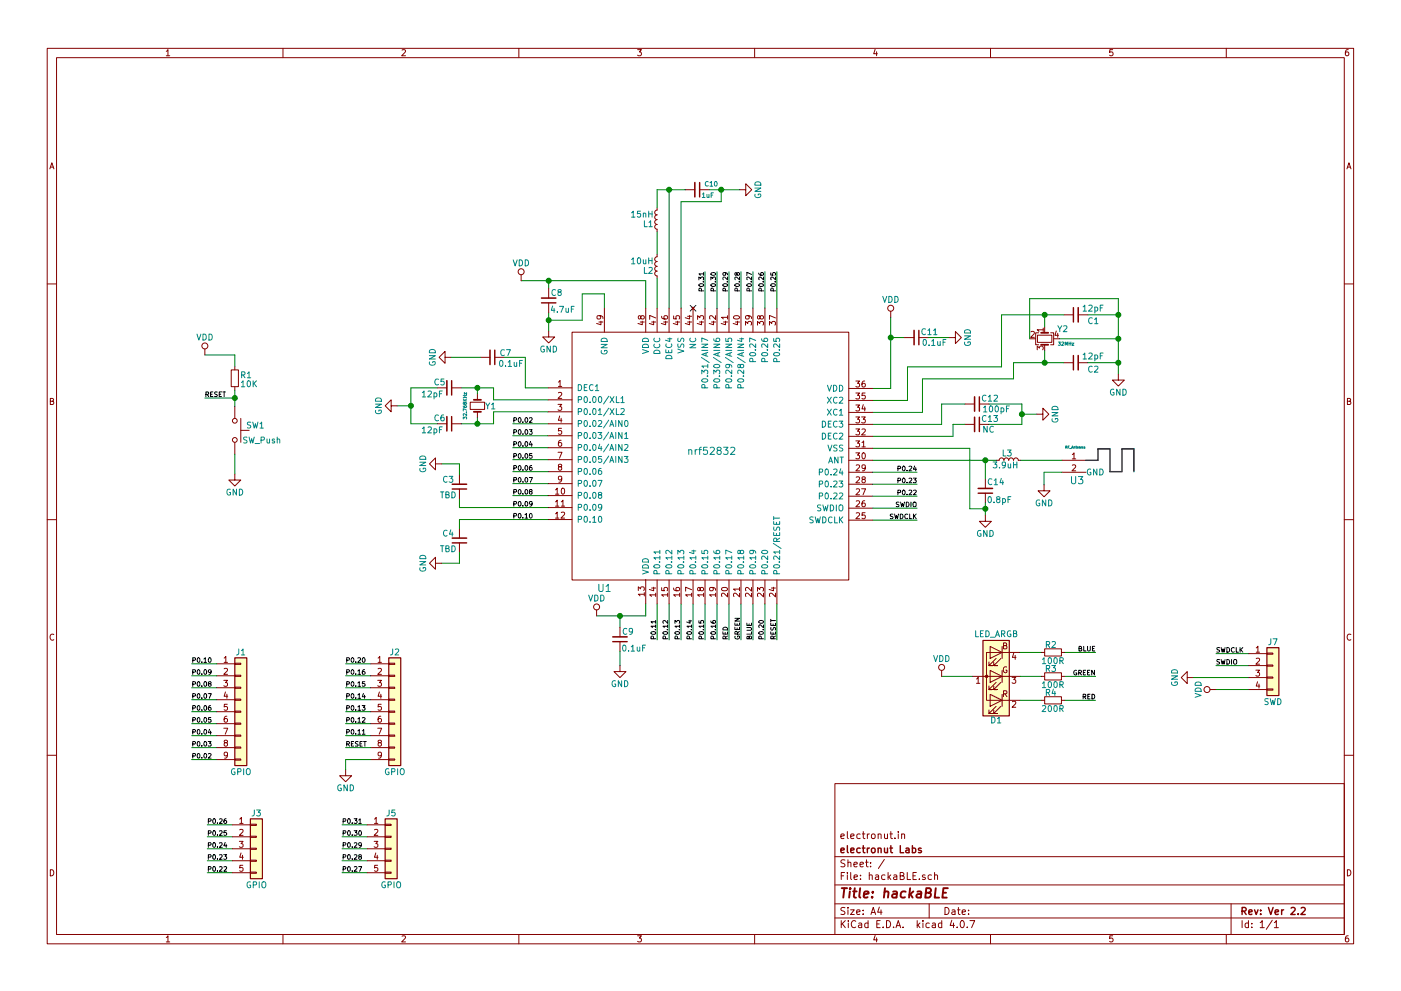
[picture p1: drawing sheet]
EESchema Schematic File Version 2
LIBS:hackaBLE-rescue
LIBS:power
LIBS:device
LIBS:transistors
LIBS:conn
LIBS:linear
LIBS:regul
LIBS:74xx
LIBS:cmos4000
LIBS:adc-dac
LIBS:memory
LIBS:xilinx
LIBS:microcontrollers
LIBS:dsp
LIBS:microchip
LIBS:analog_switches
LIBS:motorola
LIBS:texas
LIBS:intel
LIBS:audio
LIBS:interface
LIBS:digital-audio
LIBS:philips
LIBS:display
LIBS:cypress
LIBS:siliconi
LIBS:opto
LIBS:atmel
LIBS:contrib
LIBS:valves
LIBS:hackaBLE
LIBS:hackaBLE-cache
EELAYER 25 0
EELAYER END
$Descr A4 11693 8268
encoding utf-8
Sheet 1 1
Title "hackaBLE"
Date ""
Rev "Ver 2.2"
Comp "electronut Labs"
Comment1 "electronut.in"
Comment2 ""
Comment3 ""
Comment4 ""
$EndDescr
$Comp
L LED_ARGB D1
U 1 1
P 8315 5640
F 0 "D1" H 8315 6010 50  0000 C CNN
F 1 "LED_ARGB" H 8315 5290 50  0000 C CNN
F 2 "hackaBLE:RGB_LED" H 8315 5590 50  0001 C CNN
F 3 "" H 8315 5590 50  0001 C CNN
	1    8315 5640
	-1   0    0    1   
$EndComp
$Comp
L RF_Antenna U3
U 1 1
P 8865 3880
F 0 "U3" H 8990 3760 60  0000 C CNN
F 1 "RF_Antenna" H 8975 4035 20  0000 C CNN
F 2 "hackaBLE:Antenna-2.45GHZ_mirror" H 8865 3880 60  0001 C CNN
F 3 "" H 8865 3880 60  0000 C CNN
	1    8865 3880
	1    0    0    -1  
$EndComp
$Comp
L SW_Push SW1
U 1 1
P 1960 3585
F 0 "SW1" V 1915 3680 50  0000 L CNN
F 1 "SW_Push" V 2040 3810 50  0000 C CNN
F 2 "hackaBLE:PTS810_Switch" H 1960 3785 50  0001 C CNN
F 3 "" H 1960 3785 50  0001 C CNN
	1    1960 3585
	0    1    1    0   
$EndComp
$Comp
L C_Small C7
U 1 1
P 4110 2975
F 0 "C7" V 4070 3035 50  0000 L CNN
F 1 "0.1uF" V 4160 3025 50  0000 L CNN
F 2 "Capacitors_SMD:C_0402" H 4110 2975 50  0001 C CNN
F 3 "" H 4110 2975 50  0001 C CNN
	1    4110 2975
	0    1    1    0   
$EndComp
$Comp
L L_Small L2
U 1 1
P 5485 2215
F 0 "L2" H 5515 2255 50  0000 L CNN
F 1 "10uH" H 5515 2175 50  0000 L CNN
F 2 "Inductors_NEOSID:Neosid_Inductor_SM0603CG" H 5485 2215 50  0001 C CNN
F 3 "" H 5485 2215 50  0001 C CNN
	1    5485 2215
	-1   0    0    1   
$EndComp
$Comp
L GND #PWR01
U 1 1
P 3765 2975
F 0 "#PWR01" H 3765 2725 50  0001 C CNN
F 1 "GND" H 3765 2825 50  0000 C CNN
F 2 "" H 3765 2975 50  0001 C CNN
F 3 "" H 3765 2975 50  0001 C CNN
	1    3765 2975
	0    1    1    0   
$EndComp
Wire Wire Line
	4575 3230 4385 3230
Wire Wire Line
	4385 3230 4385 2975
Wire Wire Line
	4385 2975 4210 2975
Wire Wire Line
	4010 2975 3765 2975
Wire Wire Line
	4575 3330 4120 3330
Wire Wire Line
	4120 3330 4120 3230
Wire Wire Line
	4120 3230 3850 3230
$Comp
L Crystal_Small Y1
U 1 1
P 3985 3380
F 0 "Y1" V 3985 3490 50  0000 C CNN
F 1 "32.768KHz" H 3985 3280 28  0000 C CNN
F 2 "hackaBLE:ABS07_crystal" H 3985 3380 50  0001 C CNN
F 3 "" H 3985 3380 50  0001 C CNN
	1    3985 3380
	0    1    1    0   
$EndComp
Wire Wire Line
	3985 3230 3985 3280
Wire Wire Line
	4575 3430 4120 3430
Wire Wire Line
	4120 3430 4120 3530
Wire Wire Line
	4120 3530 3850 3530
Wire Wire Line
	3985 3530 3985 3480
$Comp
L C_Small C5
U 1 1
P 3750 3230
F 0 "C5" V 3700 3100 50  0000 L CNN
F 1 "12pF" V 3800 2995 50  0000 L CNN
F 2 "Capacitors_SMD:C_0402" H 3750 3230 50  0001 C CNN
F 3 "" H 3750 3230 50  0001 C CNN
	1    3750 3230
	0    1    1    0   
$EndComp
$Comp
L C_Small C6
U 1 1
P 3750 3530
F 0 "C6" V 3700 3400 50  0000 L CNN
F 1 "12pF" V 3800 3295 50  0000 L CNN
F 2 "Capacitors_SMD:C_0402" H 3750 3530 50  0001 C CNN
F 3 "" H 3750 3530 50  0001 C CNN
	1    3750 3530
	0    1    1    0   
$EndComp
Connection ~ 3985 3530
Connection ~ 3985 3230
Wire Wire Line
	3650 3230 3430 3230
Wire Wire Line
	3430 3230 3430 3530
Wire Wire Line
	3430 3530 3650 3530
Wire Wire Line
	3430 3380 3315 3380
Connection ~ 3430 3380
$Comp
L GND #PWR02
U 1 1
P 3315 3380
F 0 "#PWR02" H 3315 3130 50  0001 C CNN
F 1 "GND" H 3315 3230 50  0000 C CNN
F 2 "" H 3315 3380 50  0001 C CNN
F 3 "" H 3315 3380 50  0001 C CNN
	1    3315 3380
	0    1    1    0   
$EndComp
$Comp
L C_Small C10
U 1 1
P 5820 1575
F 0 "C10" V 5770 1635 39  0000 L CNN
F 1 "1uF" V 5865 1610 39  0000 L CNN
F 2 "Capacitors_SMD:C_0603" H 5820 1575 50  0001 C CNN
F 3 "" H 5820 1575 50  0001 C CNN
	1    5820 1575
	0    1    1    0   
$EndComp
$Comp
L GND #PWR03
U 1 1
P 4580 2755
F 0 "#PWR03" H 4580 2505 50  0001 C CNN
F 1 "GND" H 4580 2605 50  0000 C CNN
F 2 "" H 4580 2755 50  0001 C CNN
F 3 "" H 4580 2755 50  0001 C CNN
	1    4580 2755
	1    0    0    -1  
$EndComp
Wire Wire Line
	5390 2335 5390 2565
Wire Wire Line
	4350 2335 5390 2335
Wire Wire Line
	4580 2335 4580 2400
Connection ~ 4580 2335
Wire Wire Line
	4580 2600 4580 2755
Wire Wire Line
	5485 2315 5485 2565
$Comp
L L_Small L1
U 1 1
P 5485 1825
F 0 "L1" H 5515 1865 50  0000 L CNN
F 1 "15nH" H 5515 1785 50  0000 L CNN
F 2 "Capacitors_SMD:C_0402" H 5485 1825 50  0001 C CNN
F 3 "" H 5485 1825 50  0001 C CNN
	1    5485 1825
	-1   0    0    1   
$EndComp
Wire Wire Line
	5485 1925 5485 2115
Wire Wire Line
	5585 1575 5585 2565
Wire Wire Line
	5485 1575 5720 1575
Wire Wire Line
	5485 1575 5485 1725
Connection ~ 5585 1575
Wire Wire Line
	5920 1575 6175 1575
Wire Wire Line
	6020 1575 6020 1675
Wire Wire Line
	6020 1675 5685 1675
Wire Wire Line
	5685 1675 5685 2565
Connection ~ 6020 1575
$Comp
L C_Small C8
U 1 1
P 4580 2500
F 0 "C8" H 4465 2440 50  0000 L CNN
F 1 "4.7uF" H 4360 2580 50  0000 L CNN
F 2 "Capacitors_SMD:C_0603" H 4580 2500 50  0001 C CNN
F 3 "" H 4580 2500 50  0001 C CNN
	1    4580 2500
	-1   0    0    1   
$EndComp
$Comp
L GND #PWR04
U 1 1
P 6175 1575
F 0 "#PWR04" H 6175 1325 50  0001 C CNN
F 1 "GND" H 6175 1425 50  0000 C CNN
F 2 "" H 6175 1575 50  0001 C CNN
F 3 "" H 6175 1575 50  0001 C CNN
	1    6175 1575
	0    -1   -1   0   
$EndComp
Wire Wire Line
	7435 3235 7285 3235
Wire Wire Line
	7435 2640 7435 3235
Wire Wire Line
	7435 2810 7550 2810
Connection ~ 7435 2810
$Comp
L C_Small C11
U 1 1
P 7650 2810
F 0 "C11" V 7600 2845 50  0000 L CNN
F 1 "0.1uF" V 7690 2855 50  0000 L CNN
F 2 "Capacitors_SMD:C_0402" H 7650 2810 50  0001 C CNN
F 3 "" H 7650 2810 50  0001 C CNN
	1    7650 2810
	0    1    1    0   
$EndComp
Wire Wire Line
	7750 2810 7925 2810
$Comp
L GND #PWR05
U 1 1
P 7925 2810
F 0 "#PWR05" H 7925 2560 50  0001 C CNN
F 1 "GND" H 7925 2660 50  0000 C CNN
F 2 "" H 7925 2810 50  0001 C CNN
F 3 "" H 7925 2810 50  0001 C CNN
	1    7925 2810
	0    -1   -1   0   
$EndComp
Wire Wire Line
	7285 3835 8320 3835
$Comp
L L_Small L3
U 1 1
P 8420 3835
F 0 "L3" V 8475 3805 50  0000 L CNN
F 1 "3.9uH" V 8375 3755 50  0000 L CNN
F 2 "hackaBLE:SMD_0402" H 8420 3835 50  0001 C CNN
F 3 "" H 8420 3835 50  0001 C CNN
	1    8420 3835
	0    -1   -1   0   
$EndComp
$Comp
L C_Small C14
U 1 1
P 8225 4090
F 0 "C14" H 8065 4020 50  0000 L CNN
F 1 "0.8pF" H 8005 4170 50  0000 L CNN
F 2 "hackaBLE:SMD_0402" H 8225 4090 50  0001 C CNN
F 3 "" H 8225 4090 50  0001 C CNN
	1    8225 4090
	-1   0    0    1   
$EndComp
Wire Wire Line
	8225 3990 8225 3835
Connection ~ 8225 3835
Wire Wire Line
	8225 4190 8225 4295
$Comp
L GND #PWR06
U 1 1
P 8225 4295
F 0 "#PWR06" H 8225 4045 50  0001 C CNN
F 1 "GND" H 8225 4145 50  0000 C CNN
F 2 "" H 8225 4295 50  0001 C CNN
F 3 "" H 8225 4295 50  0001 C CNN
	1    8225 4295
	1    0    0    -1  
$EndComp
Wire Wire Line
	7285 3735 8095 3735
Wire Wire Line
	8095 3735 8095 4240
Wire Wire Line
	8095 4240 8225 4240
Connection ~ 8225 4240
Wire Wire Line
	8865 3835 8520 3835
Wire Wire Line
	8865 3935 8715 3935
Wire Wire Line
	8715 3935 8715 4040
$Comp
L GND #PWR07
U 1 1
P 8715 4040
F 0 "#PWR07" H 8715 3790 50  0001 C CNN
F 1 "GND" H 8715 3890 50  0000 C CNN
F 2 "" H 8715 4040 50  0001 C CNN
F 3 "" H 8715 4040 50  0001 C CNN
	1    8715 4040
	1    0    0    -1  
$EndComp
Wire Bus Line
	9065 3835 9165 3835
Wire Bus Line
	9165 3835 9165 3740
Wire Bus Line
	9165 3740 9265 3740
Wire Bus Line
	9265 3740 9265 3930
Wire Bus Line
	9265 3930 9365 3930
Wire Bus Line
	9365 3930 9365 3740
Wire Bus Line
	9365 3740 9465 3740
Wire Bus Line
	9465 3740 9465 3930
$Comp
L C_Small C2
U 1 1
P 8980 3020
F 0 "C2" V 8920 2825 50  0000 L CNN
F 1 "12pF" V 9030 2785 50  0000 L CNN
F 2 "Capacitors_SMD:C_0402" H 8980 3020 50  0001 C CNN
F 3 "" H 8980 3020 50  0001 C CNN
	1    8980 3020
	0    -1   -1   0   
$EndComp
$Comp
L C_Small C1
U 1 1
P 8980 2620
F 0 "C1" V 8925 2425 50  0000 L CNN
F 1 "12pF" V 9030 2385 50  0000 L CNN
F 2 "Capacitors_SMD:C_0402" H 8980 2620 50  0001 C CNN
F 3 "" H 8980 2620 50  0001 C CNN
	1    8980 2620
	0    -1   -1   0   
$EndComp
$Comp
L C_Small C12
U 1 1
P 8155 3365
F 0 "C12" V 8105 3400 50  0000 L CNN
F 1 "100pF" V 8195 3410 50  0000 L CNN
F 2 "Capacitors_SMD:C_0402" H 8155 3365 50  0001 C CNN
F 3 "" H 8155 3365 50  0001 C CNN
	1    8155 3365
	0    1    1    0   
$EndComp
$Comp
L C_Small C13
U 1 1
P 8155 3535
F 0 "C13" V 8105 3570 50  0000 L CNN
F 1 "NC" V 8195 3580 50  0000 L CNN
F 2 "Capacitors_SMD:C_0402" H 8155 3535 50  0001 C CNN
F 3 "" H 8155 3535 50  0001 C CNN
	1    8155 3535
	0    1    1    0   
$EndComp
Wire Wire Line
	7955 3535 7955 3635
Wire Wire Line
	7955 3635 7285 3635
Wire Wire Line
	7860 3365 7860 3535
Wire Wire Line
	7860 3535 7285 3535
Wire Wire Line
	7285 3335 7575 3335
Wire Wire Line
	7575 3335 7575 3055
Wire Wire Line
	7285 3435 7700 3435
Wire Wire Line
	7700 3435 7700 3155
Wire Wire Line
	8055 3535 7955 3535
Wire Wire Line
	8055 3365 7860 3365
Wire Wire Line
	8255 3365 8530 3365
Wire Wire Line
	8530 3365 8530 3535
Wire Wire Line
	8530 3535 8255 3535
Wire Wire Line
	8530 3450 8655 3450
Connection ~ 8530 3450
$Comp
L GND #PWR08
U 1 1
P 8655 3450
F 0 "#PWR08" H 8655 3200 50  0001 C CNN
F 1 "GND" H 8655 3300 50  0000 C CNN
F 2 "" H 8655 3450 50  0001 C CNN
F 3 "" H 8655 3450 50  0001 C CNN
	1    8655 3450
	0    -1   -1   0   
$EndComp
$Comp
L Crystal_GND24_Small Y2
U 1 1
P 8720 2820
F 0 "Y2" V 8635 2925 50  0000 L CNN
F 1 "32MHz" V 8760 2930 28  0000 L CNN
F 2 "hackaBLE:32MHz_crystal" H 8720 2820 50  0001 C CNN
F 3 "" H 8720 2820 50  0001 C CNN
	1    8720 2820
	0    1    1    0   
$EndComp
Wire Wire Line
	8720 2920 8720 3020
Wire Wire Line
	8460 3020 8880 3020
Wire Wire Line
	8720 2620 8720 2720
Wire Wire Line
	8360 2620 8880 2620
Wire Wire Line
	9080 2620 9335 2620
Wire Wire Line
	9335 2485 9335 3115
Wire Wire Line
	9335 3020 9080 3020
Wire Wire Line
	8845 2820 9335 2820
Connection ~ 9335 2820
Wire Wire Line
	8595 2820 8595 2485
Wire Wire Line
	8595 2485 9335 2485
Connection ~ 9335 2620
Wire Wire Line
	8360 2620 8360 3055
Wire Wire Line
	8360 3055 7575 3055
Connection ~ 8720 2620
Wire Wire Line
	7700 3155 8460 3155
Wire Wire Line
	8460 3155 8460 3020
Connection ~ 8720 3020
Connection ~ 9335 3020
$Comp
L GND #PWR09
U 1 1
P 9335 3115
F 0 "#PWR09" H 9335 2865 50  0001 C CNN
F 1 "GND" H 9335 2965 50  0000 C CNN
F 2 "" H 9335 3115 50  0001 C CNN
F 3 "" H 9335 3115 50  0001 C CNN
	1    9335 3115
	1    0    0    -1  
$EndComp
Wire Wire Line
	7285 4335 7655 4335
Wire Wire Line
	5390 5135 5390 5030
Wire Wire Line
	4980 5135 5390 5135
Wire Wire Line
	5175 5135 5175 5230
Connection ~ 5175 5135
$Comp
L C_Small C9
U 1 1
P 5175 5330
F 0 "C9" H 5060 5270 50  0000 L CNN
F 1 "0.1uF" H 4955 5410 50  0000 L CNN
F 2 "Capacitors_SMD:C_0402" H 5175 5330 50  0001 C CNN
F 3 "" H 5175 5330 50  0001 C CNN
	1    5175 5330
	-1   0    0    1   
$EndComp
Wire Wire Line
	6285 5335 6285 5035
Wire Wire Line
	4280 3530 4575 3530
$Comp
L R_Small R2
U 1 1
P 8790 5440
F 0 "R2" V 8850 5410 50  0000 L CNN
F 1 "100R" V 8715 5345 50  0000 L CNN
F 2 "Resistors_SMD:R_0603" H 8790 5440 50  0001 C CNN
F 3 "" H 8790 5440 50  0001 C CNN
	1    8790 5440
	0    -1   -1   0   
$EndComp
Wire Wire Line
	8515 5440 8690 5440
$Comp
L R_Small R3
U 1 1
P 8790 5640
F 0 "R3" V 8850 5610 50  0000 L CNN
F 1 "100R" V 8715 5545 50  0000 L CNN
F 2 "Resistors_SMD:R_0603" H 8790 5640 50  0001 C CNN
F 3 "" H 8790 5640 50  0001 C CNN
	1    8790 5640
	0    -1   -1   0   
$EndComp
Wire Wire Line
	8515 5640 8690 5640
$Comp
L R_Small R4
U 1 1
P 8790 5840
F 0 "R4" V 8850 5810 50  0000 L CNN
F 1 "200R" V 8715 5745 50  0000 L CNN
F 2 "Resistors_SMD:R_0603" H 8790 5840 50  0001 C CNN
F 3 "" H 8790 5840 50  0001 C CNN
	1    8790 5840
	0    -1   -1   0   
$EndComp
Wire Wire Line
	8515 5840 8690 5840
Wire Wire Line
	8890 5440 9145 5440
Wire Wire Line
	8890 5640 9145 5640
Wire Wire Line
	8890 5840 9145 5840
Wire Wire Line
	7860 5640 8115 5640
$Comp
L R_Small R1
U 1 1
P 1960 3150
F 0 "R1" H 2005 3180 50  0000 L CNN
F 1 "10K" H 2005 3105 50  0000 L CNN
F 2 "Resistors_SMD:R_0603" H 1960 3150 50  0001 C CNN
F 3 "" H 1960 3150 50  0001 C CNN
	1    1960 3150
	1    0    0    -1  
$EndComp
Wire Wire Line
	1960 3050 1960 2955
Wire Wire Line
	1960 2955 1710 2955
Wire Wire Line
	1960 3250 1960 3385
Wire Wire Line
	1960 3315 1710 3315
Connection ~ 1960 3315
Wire Wire Line
	1960 3785 1960 3950
Wire Wire Line
	5175 5430 5175 5550
$Comp
L GND #PWR010
U 1 1
P 5175 5550
F 0 "#PWR010" H 5175 5300 50  0001 C CNN
F 1 "GND" H 5175 5400 50  0000 C CNN
F 2 "" H 5175 5550 50  0001 C CNN
F 3 "" H 5175 5550 50  0001 C CNN
	1    5175 5550
	1    0    0    -1  
$EndComp
$Comp
L GND #PWR011
U 1 1
P 1960 3950
F 0 "#PWR011" H 1960 3700 50  0001 C CNN
F 1 "GND" H 1960 3800 50  0000 C CNN
F 2 "" H 1960 3950 50  0001 C CNN
F 3 "" H 1960 3950 50  0001 C CNN
	1    1960 3950
	1    0    0    -1  
$EndComp
Wire Wire Line
	10425 5450 10150 5450
Wire Wire Line
	10425 5550 10150 5550
Wire Wire Line
	10425 5750 10150 5750
$Comp
L GND #PWR012
U 1 1
P 9960 5650
F 0 "#PWR012" H 9960 5400 50  0001 C CNN
F 1 "GND" H 9960 5500 50  0000 C CNN
F 2 "" H 9960 5650 50  0001 C CNN
F 3 "" H 9960 5650 50  0001 C CNN
	1    9960 5650
	0    1    1    0   
$EndComp
Wire Wire Line
	1940 6880 1730 6880
Wire Wire Line
	1940 6980 1730 6980
Wire Wire Line
	1940 7080 1730 7080
Wire Wire Line
	1940 7180 1730 7180
Wire Wire Line
	1940 7280 1730 7280
Wire Wire Line
	2855 6880 3065 6880
Wire Wire Line
	2855 6980 3065 6980
Wire Wire Line
	2855 7080 3065 7080
Wire Wire Line
	2855 7180 3065 7180
Wire Wire Line
	2855 7280 3065 7280
$Comp
L C_Small C4
U 1 1
P 3835 4505
F 0 "C4" H 3880 4450 50  0000 L CNN
F 1 "TBD" H 3860 4580 50  0000 L CNN
F 2 "Capacitors_SMD:C_0603" H 3835 4505 50  0001 C CNN
F 3 "" H 3835 4505 50  0001 C CNN
	1    3835 4505
	-1   0    0    1   
$EndComp
Wire Wire Line
	3835 4155 3835 4230
Wire Wire Line
	3835 4330 3835 4405
$Comp
L C_Small C3
U 1 1
P 3835 4055
F 0 "C3" H 3880 4000 50  0000 L CNN
F 1 "TBD" H 3860 4130 50  0000 L CNN
F 2 "Capacitors_SMD:C_0603" H 3835 4055 50  0001 C CNN
F 3 "" H 3835 4055 50  0001 C CNN
	1    3835 4055
	-1   0    0    1   
$EndComp
Wire Wire Line
	3835 3955 3835 3865
Wire Wire Line
	3835 3865 3685 3865
Wire Wire Line
	3835 4695 3835 4605
Wire Wire Line
	3835 4695 3685 4695
$Comp
L GND #PWR013
U 1 1
P 3685 3865
F 0 "#PWR013" H 3685 3615 50  0001 C CNN
F 1 "GND" H 3685 3715 50  0000 C CNN
F 2 "" H 3685 3865 50  0001 C CNN
F 3 "" H 3685 3865 50  0001 C CNN
	1    3685 3865
	0    1    1    0   
$EndComp
$Comp
L GND #PWR014
U 1 1
P 3685 4695
F 0 "#PWR014" H 3685 4445 50  0001 C CNN
F 1 "GND" H 3685 4545 50  0000 C CNN
F 2 "" H 3685 4695 50  0001 C CNN
F 3 "" H 3685 4695 50  0001 C CNN
	1    3685 4695
	0    1    1    0   
$EndComp
Wire Wire Line
	1810 5735 1600 5735
Wire Wire Line
	1810 5835 1600 5835
Wire Wire Line
	1810 5935 1600 5935
Wire Wire Line
	1810 6035 1600 6035
Wire Wire Line
	1810 6135 1600 6135
Wire Wire Line
	1810 6235 1600 6235
Wire Wire Line
	1810 6335 1600 6335
Wire Wire Line
	3095 5535 2885 5535
Wire Wire Line
	3095 5635 2885 5635
Wire Wire Line
	3095 5735 2885 5735
Wire Wire Line
	3095 5835 2885 5835
Wire Wire Line
	3095 5935 2885 5935
Wire Wire Line
	3095 6035 2885 6035
Wire Wire Line
	3095 6135 2885 6135
Wire Wire Line
	4580 2665 4860 2665
Wire Wire Line
	4860 2665 4860 2445
Wire Wire Line
	4860 2445 5045 2445
Wire Wire Line
	5045 2445 5045 2565
Connection ~ 4580 2665
$Comp
L Conn_01x09 J1
U 1 1
P 2010 5935
F 0 "J1" H 2010 6435 50  0000 C CNN
F 1 "GPIO" H 2010 5435 50  0000 C CNN
F 2 "hackaBLE:PinHeaderStraight1x09_Pitch2.54mm" H 2010 5935 50  0001 C CNN
F 3 "" H 2010 5935 50  0001 C CNN
	1    2010 5935
	1    0    0    -1  
$EndComp
$Comp
L Conn_01x09 J2
U 1 1
P 3295 5935
F 0 "J2" H 3295 6435 50  0000 C CNN
F 1 "GPIO" H 3295 5435 50  0000 C CNN
F 2 "hackaBLE:PinHeaderStraight1x09_Pitch2.54mm" H 3295 5935 50  0001 C CNN
F 3 "" H 3295 5935 50  0001 C CNN
	1    3295 5935
	1    0    0    -1  
$EndComp
Wire Wire Line
	3095 6235 2885 6235
Text Label 1710 3315 0    39   ~ 0
RESET
$Comp
L VDD #PWR015
U 1 1
P 1710 2955
F 0 "#PWR015" H 1710 2805 50  0001 C CNN
F 1 "VDD" H 1710 3105 50  0000 C CNN
F 2 "" H 1710 2955 50  0001 C CNN
F 3 "" H 1710 2955 50  0001 C CNN
	1    1710 2955
	1    0    0    -1  
$EndComp
$Comp
L VDD #PWR016
U 1 1
P 7860 5640
F 0 "#PWR016" H 7860 5490 50  0001 C CNN
F 1 "VDD" H 7860 5790 50  0000 C CNN
F 2 "" H 7860 5640 50  0001 C CNN
F 3 "" H 7860 5640 50  0001 C CNN
	1    7860 5640
	1    0    0    -1  
$EndComp
$Comp
L VDD #PWR017
U 1 1
P 10150 5750
F 0 "#PWR017" H 10150 5600 50  0001 C CNN
F 1 "VDD" H 10150 5900 50  0000 C CNN
F 2 "" H 10150 5750 50  0001 C CNN
F 3 "" H 10150 5750 50  0001 C CNN
	1    10150 5750
	0    -1   -1   0   
$EndComp
$Comp
L VDD #PWR018
U 1 1
P 4980 5135
F 0 "#PWR018" H 4980 4985 50  0001 C CNN
F 1 "VDD" H 4980 5285 50  0000 C CNN
F 2 "" H 4980 5135 50  0001 C CNN
F 3 "" H 4980 5135 50  0001 C CNN
	1    4980 5135
	1    0    0    -1  
$EndComp
$Comp
L VDD #PWR019
U 1 1
P 4350 2335
F 0 "#PWR019" H 4350 2185 50  0001 C CNN
F 1 "VDD" H 4350 2485 50  0000 C CNN
F 2 "" H 4350 2335 50  0001 C CNN
F 3 "" H 4350 2335 50  0001 C CNN
	1    4350 2335
	1    0    0    -1  
$EndComp
$Comp
L VDD #PWR020
U 1 1
P 7435 2640
F 0 "#PWR020" H 7435 2490 50  0001 C CNN
F 1 "VDD" H 7435 2790 50  0000 C CNN
F 2 "" H 7435 2640 50  0001 C CNN
F 3 "" H 7435 2640 50  0001 C CNN
	1    7435 2640
	1    0    0    -1  
$EndComp
$Comp
L nrf52832-RESCUE-hackaBLE U1
U 1 1
P 5680 4230
F 0 "U1" H 5045 3560 60  0000 C CNN
F 1 "nrf52832" H 5940 4705 60  0000 C CNN
F 2 "hackaBLE:nRF52832" H 5290 4165 60  0001 C CNN
F 3 "" H 5290 4165 60  0000 C CNN
	1    5680 4230
	1    0    0    -1  
$EndComp
Text Label 2885 6235 0    39   ~ 0
RESET
Text Label 6485 5335 1    39   ~ 0
RESET
Text Label 6385 5335 1    39   ~ 0
P0.20
Text Label 6285 5335 1    39   ~ 0
BLUE
Text Label 6185 5335 1    39   ~ 0
GREEN
Text Label 6085 5335 1    39   ~ 0
RED
Text Label 5985 5335 1    39   ~ 0
P0.16
Text Label 5885 5335 1    39   ~ 0
P0.15
Text Label 5785 5335 1    39   ~ 0
P0.14
Text Label 5685 5335 1    39   ~ 0
P0.13
Text Label 5585 5335 1    39   ~ 0
P0.12
Text Label 5485 5335 1    39   ~ 0
P0.11
Wire Wire Line
	6385 5335 6385 5035
Wire Wire Line
	6485 5335 6485 5035
Wire Wire Line
	5985 5335 5985 5035
Wire Wire Line
	6085 5335 6085 5035
Wire Wire Line
	6185 5335 6185 5035
Wire Wire Line
	5685 5335 5685 5035
Wire Wire Line
	5785 5335 5785 5035
Wire Wire Line
	5885 5335 5885 5035
Wire Wire Line
	5485 5335 5485 5035
Wire Wire Line
	5585 5335 5585 5035
Text Label 4280 4330 0    39   ~ 0
P0.10
Text Label 4280 4230 0    39   ~ 0
P0.09
Text Label 4280 4130 0    39   ~ 0
P0.08
Text Label 4280 4030 0    39   ~ 0
P0.07
Text Label 4280 3930 0    39   ~ 0
P0.06
Text Label 4280 3830 0    39   ~ 0
P0.05
Text Label 4280 3730 0    39   ~ 0
P0.04
Text Label 4280 3630 0    39   ~ 0
P0.03
Text Label 4280 3530 0    39   ~ 0
P0.02
Wire Wire Line
	4280 3630 4575 3630
Wire Wire Line
	4280 3730 4575 3730
Wire Wire Line
	4280 3830 4575 3830
Wire Wire Line
	4280 3930 4575 3930
Wire Wire Line
	4280 4030 4575 4030
Wire Wire Line
	4280 4130 4575 4130
Wire Wire Line
	3835 4230 4575 4230
Wire Wire Line
	3835 4330 4575 4330
Text Label 7655 4335 2    39   ~ 0
SWDCLK
Text Label 7655 4235 2    39   ~ 0
SWDIO
Text Label 7655 4135 2    39   ~ 0
P0.22
Text Label 7655 4035 2    39   ~ 0
P0.23
Text Label 7655 3935 2    39   ~ 0
P0.24
Wire Wire Line
	7285 4235 7655 4235
Wire Wire Line
	7285 4135 7655 4135
Wire Wire Line
	7285 4035 7655 4035
Wire Wire Line
	7285 3935 7655 3935
Text Label 10150 5450 0    39   ~ 0
SWDCLK
Text Label 10150 5550 0    39   ~ 0
SWDIO
Wire Wire Line
	10425 5650 9960 5650
Text Label 6485 2260 3    39   ~ 0
P0.25
Text Label 6385 2260 3    39   ~ 0
P0.26
Text Label 6285 2260 3    39   ~ 0
P0.27
Text Label 6185 2260 3    39   ~ 0
P0.28
Text Label 6085 2260 3    39   ~ 0
P0.29
Text Label 5985 2260 3    39   ~ 0
P0.30
Text Label 5885 2260 3    39   ~ 0
P0.31
Wire Wire Line
	5885 2565 5885 2260
Wire Wire Line
	5985 2565 5985 2260
Wire Wire Line
	6085 2565 6085 2260
Wire Wire Line
	6185 2565 6185 2260
Wire Wire Line
	6285 2565 6285 2260
Wire Wire Line
	6385 2565 6385 2260
Wire Wire Line
	6485 2565 6485 2260
Text Label 9145 5840 2    39   ~ 0
RED
Text Label 9145 5640 2    39   ~ 0
GREEN
Text Label 9145 5440 2    39   ~ 0
BLUE
Text Label 2885 6135 0    39   ~ 0
P0.11
Text Label 2885 6035 0    39   ~ 0
P0.12
Text Label 2885 5935 0    39   ~ 0
P0.13
Text Label 2885 5835 0    39   ~ 0
P0.14
Text Label 2885 5735 0    39   ~ 0
P0.15
Text Label 2885 5635 0    39   ~ 0
P0.16
Text Label 2885 5535 0    39   ~ 0
P0.20
Text Label 1600 6335 0    39   ~ 0
P0.02
Text Label 1600 6235 0    39   ~ 0
P0.03
Text Label 1600 6135 0    39   ~ 0
P0.04
Text Label 1600 6035 0    39   ~ 0
P0.05
Text Label 1600 5935 0    39   ~ 0
P0.06
Text Label 1600 5835 0    39   ~ 0
P0.07
Text Label 1600 5735 0    39   ~ 0
P0.08
Text Label 1600 5635 0    39   ~ 0
P0.09
Text Label 1600 5535 0    39   ~ 0
P0.10
Text Label 1730 7280 0    39   ~ 0
P0.22
Text Label 1730 7180 0    39   ~ 0
P0.23
Text Label 1730 7080 0    39   ~ 0
P0.24
Text Label 2855 6880 0    39   ~ 0
P0.31
Text Label 2855 6980 0    39   ~ 0
P0.30
Text Label 2855 7080 0    39   ~ 0
P0.29
Text Label 2855 7180 0    39   ~ 0
P0.28
Text Label 2855 7280 0    39   ~ 0
P0.27
Text Label 1730 6880 0    39   ~ 0
P0.26
Text Label 1730 6980 0    39   ~ 0
P0.25
Wire Wire Line
	1810 5535 1600 5535
Wire Wire Line
	1810 5635 1600 5635
$Comp
L GND #PWR021
U 1 1
P 2885 6420
F 0 "#PWR021" H 2885 6170 50  0001 C CNN
F 1 "GND" H 2885 6270 50  0000 C CNN
F 2 "" H 2885 6420 50  0001 C CNN
F 3 "" H 2885 6420 50  0001 C CNN
	1    2885 6420
	1    0    0    -1  
$EndComp
Wire Wire Line
	3095 6335 2885 6335
Wire Wire Line
	2885 6335 2885 6420
$Comp
L Conn_01x04 J7
U 1 1
P 10625 5550
F 0 "J7" H 10625 5750 50  0000 C CNN
F 1 "SWD" H 10625 5250 50  0000 C CNN
F 2 "Pin_Headers:Pin_Header_Straight_1x05_Pitch2.54mm" H 10625 5550 50  0001 C CNN
F 3 "" H 10625 5550 50  0001 C CNN
	1    10625 5550
	1    0    0    -1  
$EndComp
$Comp
L Conn_01x05 J5
U 1 1
P 3265 7080
F 0 "J5" H 3265 7380 50  0000 C CNN
F 1 "GPIO" H 3265 6780 50  0000 C CNN
F 2 "hackaBLE:5pin_header" H 3265 7080 50  0001 C CNN
F 3 "" H 3265 7080 50  0001 C CNN
	1    3265 7080
	1    0    0    -1  
$EndComp
$Comp
L Conn_01x05 J3
U 1 1
P 2140 7080
F 0 "J3" H 2140 7380 50  0000 C CNN
F 1 "GPIO" H 2140 6780 50  0000 C CNN
F 2 "hackaBLE:5pin_header" H 2140 7080 50  0001 C CNN
F 3 "" H 2140 7080 50  0001 C CNN
	1    2140 7080
	1    0    0    -1  
$EndComp
$EndSCHEMATC
